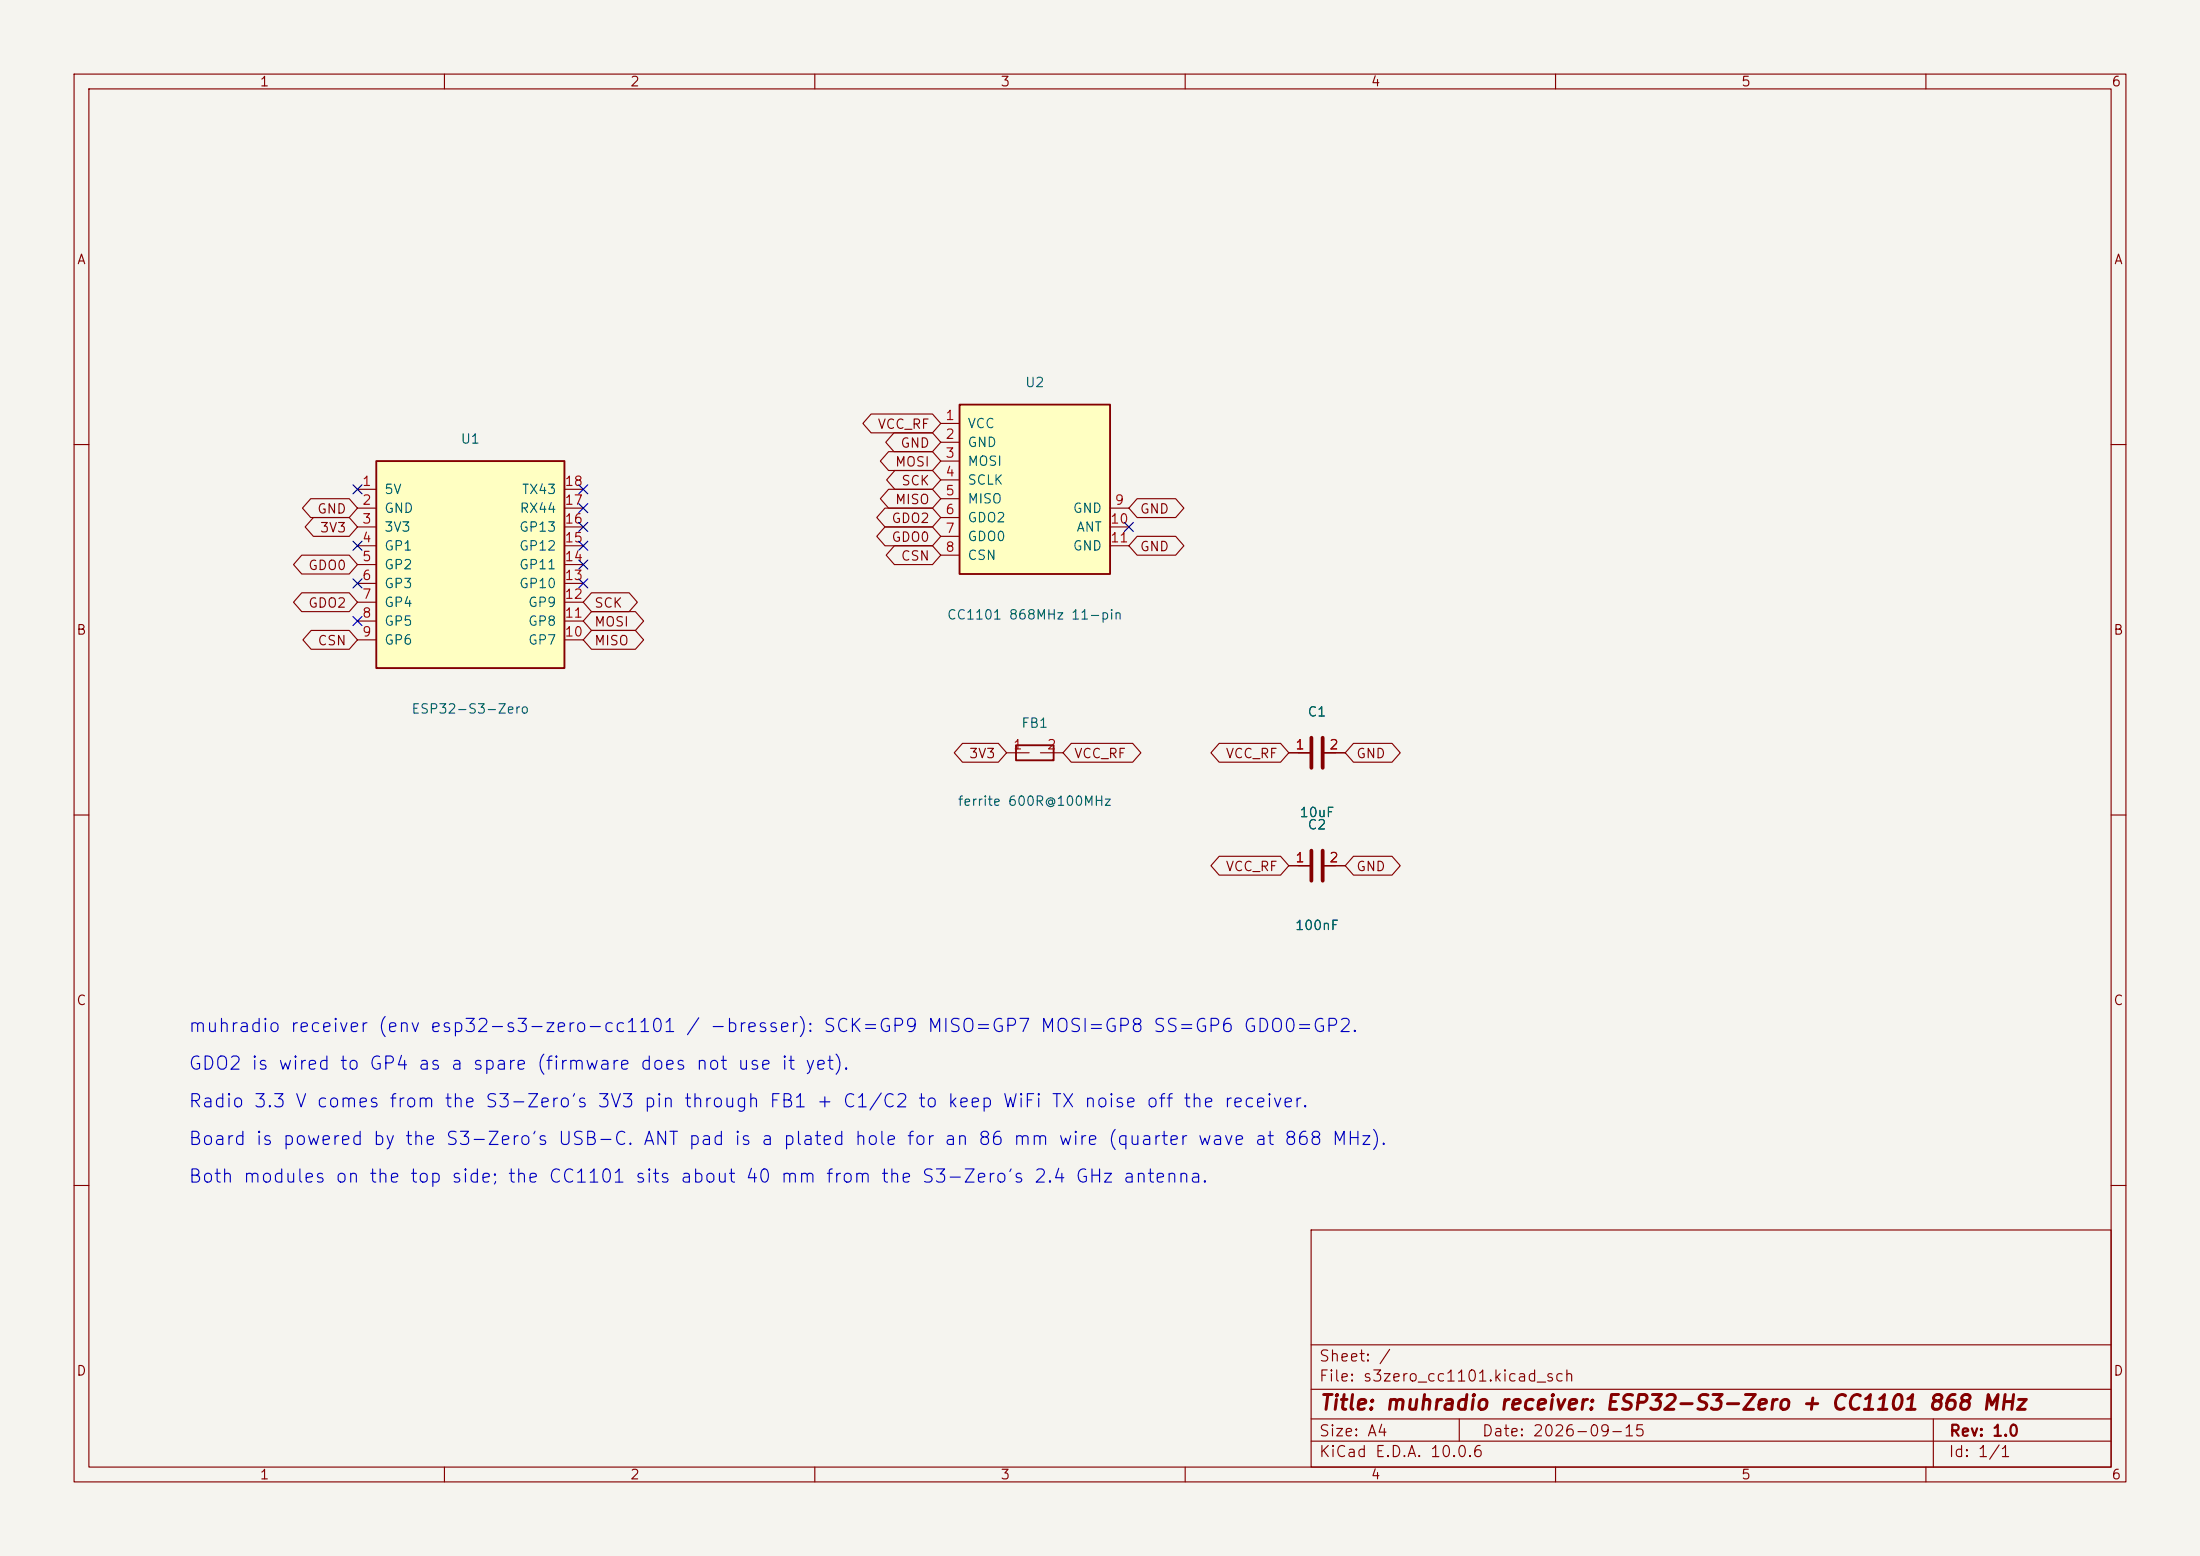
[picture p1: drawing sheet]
<svg xmlns="http://www.w3.org/2000/svg" width="297mm" height="210mm" viewBox="0 0 297 210" stroke-linecap="round" stroke-linejoin="round" font-family="sans-serif">
<path d="M0 0h297v210h-297z" fill="#f5f4ef" stroke="#f5f4ef" stroke-width=".14"/>
<g fill="none" stroke="#840000" stroke-width=".15">
<path d="M10 10h277v190h-277zM12 12h273v186h-273zM60 10v2M110 10v2M160 10v2M210 10v2M260 10v2M10 60h2M285 60h2M10 110h2M135.9 101.6h3M140.5 101.6h3"/>
<path d="M174 101.6h3M178.6 101.6h3M285 110h2M10 160h2M177 166h108v32h-108zM285 160h2M60 198v2M110 198v2M160 198v2M177 194.5h108M177 191.5h108M177 187.5h108"/>
<path d="M177 181.5h108M197 191.5v3M210 198v2M260 198v2M261 191.5v6.5"/>
</g>
<path d="M177 99.6v4M178.6 99.6v4" fill="none" stroke="#840000" stroke-width=".51"/>
<path d="M137.2 100.6h5v2h-5z" fill="none" stroke="#840000" stroke-width=".25"/>
<path d="M129.5 54.6h20.4v22.9h-20.4z" fill="#ffffc2"/>
<path d="M129.5 54.6h20.4v22.9h-20.4z" fill="none" stroke="#840000" stroke-width=".25"/>
<g fill="none" stroke="#840000" stroke-width=".15">
<path d="M127 57.2h2.5M127 59.7h2.5M127 62.2h2.5M127 64.8h2.5M127 67.3h2.5M127 69.9h2.5M127 72.4h2.5M127 74.9h2.5M149.9 68.6h2.5M149.9 71.1h2.5M149.9 73.7h2.5M174 116.8h3"/>
<path d="M178.6 116.8h3"/>
</g>
<path d="M177 114.8v4.1M178.6 114.8v4.1" fill="none" stroke="#840000" stroke-width=".51"/>
<path d="M50.8 62.2h25.4v28h-25.4z" fill="#ffffc2"/>
<path d="M50.8 62.2h25.4v28h-25.4z" fill="none" stroke="#840000" stroke-width=".25"/>
<g fill="none" stroke="#840000" stroke-width=".15">
<path d="M117.6 55.9h8.3l1.1 1.3-1.1 1.2h-8.3l-1.1-1.2zM120.7 58.4h5.2l1.1 1.3-1.1 1.3h-5.2l-1.1-1.3zM40.7 74.9h6.4l1.2 1.3-1.2 1.3h-6.4l-1.1-1.3zM41.9 67.3h5.2l1.2 1.3-1.2 1.3h-5.2l-1.1-1.3zM42.3 69.8h4.8l1.2 1.3-1.2 1.3h-4.8l-1.1-1.3zM48.3 66h2.5M48.3 68.6h2.5M48.3 71.1h2.5M48.3 73.7h2.5M48.3 76.2h2.5M48.3 78.7h2.5M76.2 66h2.5"/>
<path d="M76.2 68.6h2.5M76.2 71.1h2.5M76.2 73.7h2.5M76.2 76.2h2.5M76.2 78.7h2.5M119.5 68.6h6.4l1.1 1.3-1.1 1.2h-6.4l-1.1-1.2zM119.5 71.1h6.4l1.1 1.3-1.1 1.3h-6.4l-1.1-1.3zM120 61h5.9l1.1 1.2-1.1 1.3h-5.9l-1.2-1.3zM120 66h5.9l1.1 1.3-1.1 1.3h-5.9l-1.2-1.3zM120.7 73.7h5.2l1.1 1.2-1.1 1.3h-5.2l-1.1-1.3zM120.8 63.5h5.1l1.1 1.3-1.1 1.2h-5.1l-1.1-1.2zM153.5 67.3h5.2l1.1 1.3-1.1 1.3h-5.2l-1.1-1.3z"/>
<path d="M153.5 72.4h5.2l1.1 1.3-1.1 1.2h-5.2l-1.1-1.2zM40.7 80h6.4l1.2 1.3-1.2 1.3h-6.4l-1.1-1.3zM42 85.1h5.1l1.2 1.3-1.2 1.2h-5.1l-1.1-1.2zM48.3 81.3h2.5M48.3 83.8h2.5M48.3 86.4h2.5M76.2 81.3h2.5M76.2 83.8h2.5M76.2 86.4h2.5M79.9 85.1h5.9l1.1 1.3-1.1 1.2h-5.9l-1.2-1.2zM79.9 82.5h5.9l1.1 1.3-1.1 1.3h-5.9l-1.2-1.3zM79.9 80h5l1.1 1.3-1.1 1.3h-5l-1.2-1.3z"/>
<path d="M129.9 100.3h4.9l1.1 1.3-1.1 1.3h-4.9l-1.1-1.3zM144.6 100.3h8.3l1.1 1.3-1.1 1.3h-8.3l-1.1-1.3zM164.6 115.6h8.3l1.1 1.2-1.1 1.3h-8.3l-1.1-1.3zM164.6 100.3h8.3l1.1 1.3-1.1 1.3h-8.3l-1.1-1.3zM174 116.8h3M174 101.6h3M178.6 116.8h3M178.6 101.6h3M182.7 115.6h5.2l1.1 1.2-1.1 1.3h-5.2l-1.1-1.3zM182.7 100.3h5.2l1.1 1.3-1.1 1.3h-5.2l-1.1-1.3z"/>
</g>
<g fill="none" stroke="#000084" stroke-width=".15">
<path d="M47.7 65.4l1.2 1.2M47.7 73.1l1.2 1.2M47.7 78.1l1.2 1.2M48.9 65.4l-1.2 1.2M48.9 73.1l-1.2 1.2M48.9 78.1l-1.2 1.2M78.1 78.1l1.2 1.2M78.1 65.4l1.2 1.2M78.1 68l1.2 1.2M78.1 70.5l1.2 1.2M78.1 73.1l1.2 1.2M78.1 75.6l1.2 1.2"/>
<path d="M79.3 78.1l-1.2 1.2M79.3 65.4l-1.2 1.2M79.3 68l-1.2 1.2M79.3 70.5l-1.2 1.2M79.3 73.1l-1.2 1.2M79.3 75.6l-1.2 1.2M151.8 70.5l1.2 1.2M153 70.5l-1.2 1.2M47.7 83.2l1.2 1.2M48.9 83.2l-1.2 1.2"/>
</g>
<text font-size="2" fill="#840000" x="178" y="190.8">Title: muhradio receiver: ESP32-S3-Zero + CC1101 868 MHz</text>
<g font-size="1.8" fill="#0000c2">
<text x="25.3" y="139.8">muhradio receiver (env esp32-s3-zero-cc1101 / -bresser): SCK=GP9 MISO=GP7 MOSI=GP8 SS=GP6 GDO0=GP2.</text>
<text x="25.3" y="149.9">Radio 3.3 V comes from the S3-Zero's 3V3 pin through FB1 + C1/C2 to keep WiFi TX noise off the receiver.</text>
<text x="25.3" y="144.8">GDO2 is wired to GP4 as a spare (firmware does not use it yet).</text>
<text x="25.3" y="155">Board is powered by the S3-Zero's USB-C. ANT pad is a plated hole for an 86 mm wire (quarter wave at 868 MHz).</text>
<text x="25.3" y="160.1">Both modules on the top side; the CC1101 sits about 40 mm from the S3-Zero's 2.4 GHz antenna.</text>
</g>
<g font-size="1.5" fill="#840000">
<text x="178" y="184.1">Sheet: /</text>
<text x="178" y="186.8">File: s3zero_cc1101.kicad_sch</text>
<text x="178" y="197">KiCad E.D.A. 10.0.6</text>
<text x="178" y="194.2">Size: A4</text>
<text x="200" y="194.2">Date: 2026-09-15</text>
<text x="263" y="197">Id: 1/1</text>
<text x="263" y="194.2">Rev: 1.0</text>
</g>
<g font-size="1.3" fill="#840000">
<text x="35" y="12">1</text>
<text x="85" y="12">2</text>
<text x="135" y="12">3</text>
<text x="185" y="12">4</text>
<text x="235" y="12">5</text>
<text x="285" y="12">6</text>
<text x="10.3" y="36">A</text>
<text x="285.3" y="36">A</text>
<text x="118.4" y="58.2">VCC_RF</text>
<text x="120.7" y="63.3">MOSI</text>
<text x="121.5" y="60.7">GND</text>
<text x="121.6" y="65.8">SCK</text>
<text x="42.7" y="69.6">GND</text>
<text x="120.3" y="70.9">GDO2</text>
<text x="120.7" y="68.4">MISO</text>
<text x="153.8" y="69.6">GND</text>
<text x="41.5" y="77.3">GDO0</text>
<text x="43.1" y="72.2">3V3</text>
<text x="120.3" y="73.4">GDO0</text>
<text x="121.5" y="76">CSN</text>
<text x="153.8" y="74.7">GND</text>
<text x="41.5" y="82.3">GDO2</text>
<text x="80.1" y="82.3">SCK</text>
<text x="10.2" y="86">B</text>
<text x="42.8" y="87.4">CSN</text>
<text x="80.1" y="87.4">MISO</text>
<text x="80.1" y="84.9">MOSI</text>
<text x="285.2" y="86">B</text>
<text x="130.7" y="102.7">3V3</text>
<text x="144.9" y="102.7">VCC_RF</text>
<text x="165.4" y="102.7">VCC_RF</text>
<text x="183" y="102.7">GND</text>
<text x="165.4" y="117.9">VCC_RF</text>
<text x="183" y="117.9">GND</text>
<text x="10.2" y="136">C</text>
<text x="285.2" y="136">C</text>
<text x="10.2" y="186">D</text>
<text x="285.2" y="186">D</text>
<text x="35" y="200">1</text>
<text x="85" y="200">2</text>
<text x="135" y="200">3</text>
<text x="185" y="200">4</text>
<text x="235" y="200">5</text>
<text x="285" y="200">6</text>
</g>
<g font-size="1.3" fill="#006464">
<text x="138.3" y="52.6">U2</text>
<text x="130.5" y="58.1">VCC</text>
<text x="62.1" y="60.2">U1</text>
<text x="130.5" y="60.7">GND</text>
<text x="130.5" y="63.2">MOSI</text>
<text x="130.5" y="65.7">SCLK</text>
<text x="51.8" y="67">5V</text>
<text x="51.8" y="69.5">GND</text>
<text x="70.1" y="69.5">RX44</text>
<text x="70.4" y="67">TX43</text>
<text x="130.5" y="68.3">MISO</text>
<text x="130.5" y="70.8">GDO2</text>
<text x="144.7" y="69.5">GND</text>
<text x="51.8" y="72.1">3V3</text>
<text x="51.8" y="74.6">GP1</text>
<text x="51.8" y="77.2">GP2</text>
<text x="70" y="77.2">GP11</text>
<text x="70" y="74.6">GP12</text>
<text x="70" y="72.1">GP13</text>
<text x="130.5" y="73.4">GDO0</text>
<text x="130.5" y="75.9">CSN</text>
<text x="144.7" y="74.6">GND</text>
<text x="145.2" y="72.1">ANT</text>
<text x="51.8" y="79.7">GP3</text>
<text x="51.8" y="82.2">GP4</text>
<text x="70" y="79.7">GP10</text>
<text x="71.2" y="82.2">GP9</text>
<text x="127.8" y="83.9">CC1101 868MHz 11-pin</text>
<text x="51.8" y="84.8">GP5</text>
<text x="51.8" y="87.3">GP6</text>
<text x="71.2" y="87.3">GP7</text>
<text x="71.2" y="84.8">GP8</text>
<text x="55.5" y="96.6">ESP32-S3-Zero</text>
<text x="137.8" y="98.5">FB1</text>
<text x="176.4" y="97">C1</text>
<text x="129.2" y="109.1">ferrite 600R@100MHz</text>
<text x="175.3" y="110.6">10uF</text>
<text x="176.4" y="112.3">C2</text>
<text x="174.7" y="125.8">100nF</text>
</g>
<g font-size="1.3" fill="#a90000">
<text x="127.5" y="57">1</text>
<text x="127.5" y="59.6">2</text>
<text x="48.8" y="65.9">1</text>
<text x="76.1" y="65.9">18</text>
<text x="127.5" y="62.1">3</text>
<text x="127.5" y="64.6">4</text>
<text x="48.8" y="68.4">2</text>
<text x="48.8" y="71">3</text>
<text x="76.1" y="71">16</text>
<text x="76.1" y="68.4">17</text>
<text x="127.5" y="67.2">5</text>
<text x="127.5" y="69.7">6</text>
<text x="149.8" y="71">10</text>
<text x="150.4" y="68.4">9</text>
<text x="48.8" y="73.5">4</text>
<text x="48.8" y="76.1">5</text>
<text x="76.1" y="76.1">14</text>
<text x="76.1" y="73.5">15</text>
<text x="127.5" y="72.3">7</text>
<text x="127.5" y="74.8">8</text>
<text x="149.8" y="73.5">11</text>
<text x="48.8" y="78.6">6</text>
<text x="48.8" y="81.1">7</text>
<text x="48.8" y="83.7">8</text>
<text x="76.1" y="83.7">11</text>
<text x="76.1" y="81.1">12</text>
<text x="76.1" y="78.6">13</text>
<text x="48.8" y="86.2">9</text>
<text x="76.1" y="86.2">10</text>
<text x="136.7" y="101.5">1</text>
<text x="141.3" y="101.5">2</text>
<text x="174.8" y="101.5">1</text>
<text x="179.4" y="101.5">2</text>
<text x="174.8" y="116.7">1</text>
<text x="179.4" y="116.7">2</text>
</g>
</svg>
